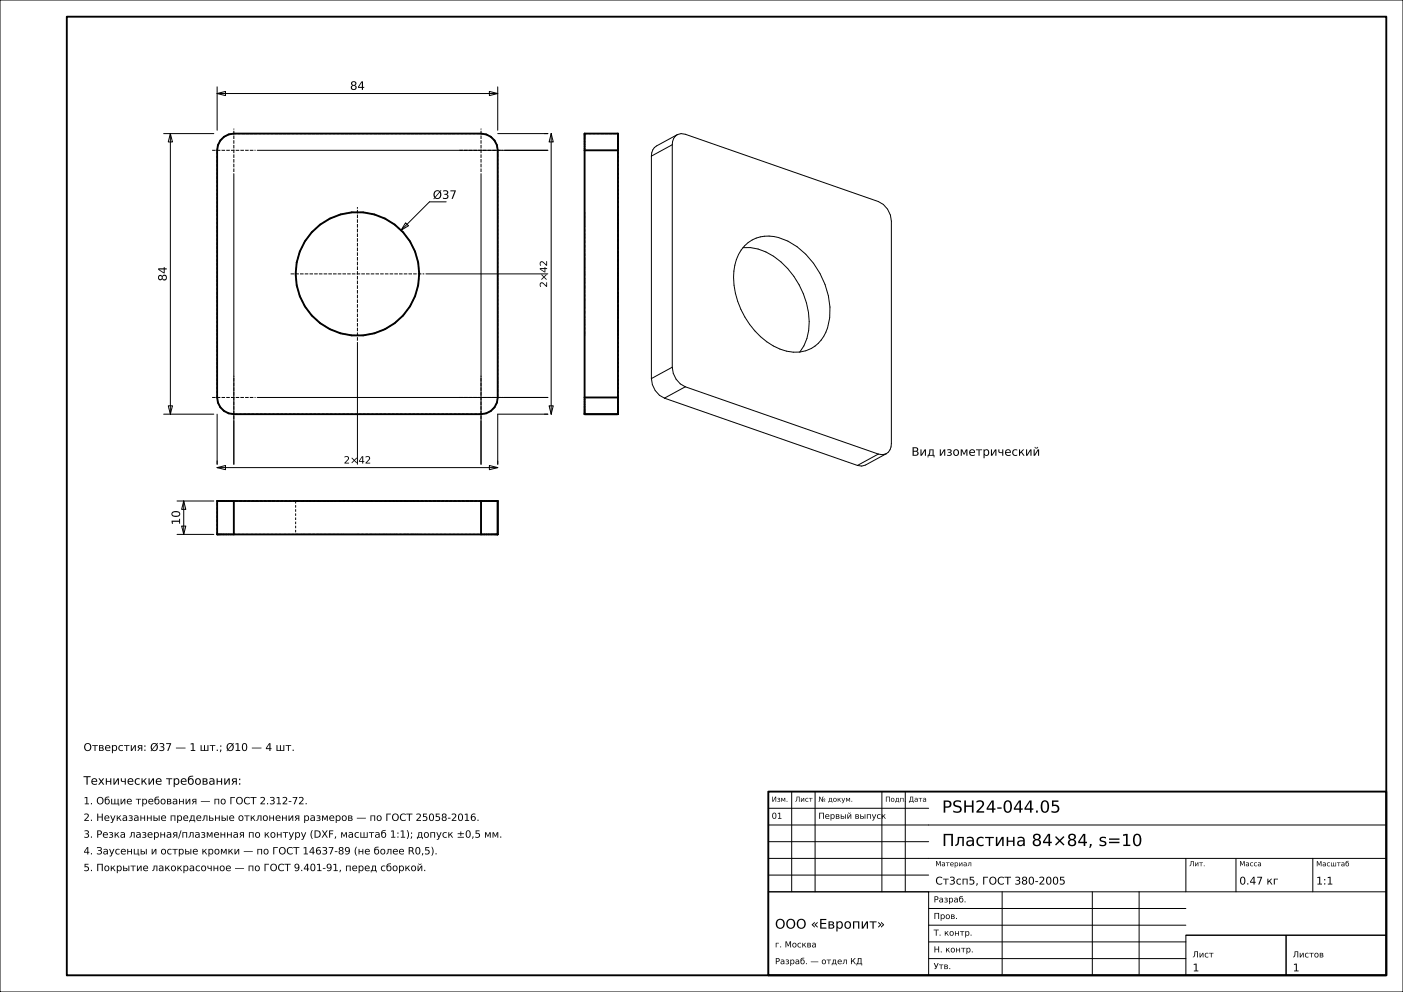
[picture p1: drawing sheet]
<svg xmlns="http://www.w3.org/2000/svg" width="420mm" height="297mm" viewBox="0 0 420 297" stroke-linecap="round" stroke-linejoin="round" font-family="sans-serif">
<g fill="none" stroke="#000" stroke-width=".3">
<path d="M0 0h420v297h-420zM49 40h15M51 40l.6 2.5h-1.2zM51 40v84M65 28l2.5-.6v1.2zM65 26v13M65 28h84M146.5 27.4l2.5 .6-2.5 .6zM149 26v13M149 40h15M165 40l.6 2.5h-1.2zM165 40v84"/>
<path d="M70 52v87M77 45h87M144 52v87M195 46.7v66.6M201.2 43.3v66.6M201.2 43.3l-6.2 3.4M202.8 40.3l-6.3 3.4a3.3 3.3 0 0 0-1.5 3M202.8 40.3l1.1-.3 1.3 .2 57.7 20.1a6.5 6.5 0 0 1 3.9 5.9v66.6a3.3 3.3 0 0 1-1.5 3M202.8 40.3a3.3 3.3 0 0 0-1.6 3M121.4 66.7l.9 .9-2.2 1.3zM133.6 60.4h-5l-8.5 8.5M222.4 74.1a16.4 16.4 0 0 1 13.4 6.3 23.2 23.2 0 0 1 5.7 21l-.8 2.1-1.3 1.9"/>
<path d="M222.8 73.7a10 10 0 0 1 10.2-2.6 23 23 0 0 1 15 17.4 15.3 15.3 0 0 1-2.2 13.3 10.1 10.1 0 0 1-12.3 2.7 23.9 23.9 0 0 1-13.5-25.1 12 12 0 0 1 2.8-5.7zM127.5 82h36.5M77 119h87M107 102.5v36.5M195 113.3a6.5 6.5 0 0 0 3.9 5.9M198.9 119.2l57.8 20.2M201.2 109.9a6.5 6.5 0 0 0 4 5.9M201.2 109.9l-6.2 3.4M205.2 115.8l57.7 20.1M205.2 115.8l-6.3 3.4M49 124h15M50.4 121.5h1.2l-.6 2.5z"/>
<path d="M65 124v15M146.5 139.4l2.5 .6-2.5 .6zM164 124h-15v15M164.4 121.5h1.2l-.6 2.5zM262.9 135.9l-6.2 3.5M265.3 135.8l-6.2 3.4-1.1 .3-1.3-.1M265.3 135.8l-1.1 .3-1.3-.2M53 160h11M53 150h11M54.4 157.5h1.2l-.6 2.5zM55 150l.6 2.5h-1.2zM55 150v10"/>
<path d="M65 140l2.5-.6v1.2zM65 140h84M237 237v30M244 237v30M264 237v30M271 237v30M230 257h185M230 252h48M230 247h185M230 242h48M355 257v10M370 257v10"/>
<path d="M393 257v10M230 267h48v25h-48zM230 267h185M230 262h48M278 277h77M278 272h77M300 267v25M327 267v25M341 267v25M278 287h77M278 282h77M355 280h30v12h-30z"/>
<path d="M355 280h60M385 280h30v12h-30z"/>
</g>
<g fill="none" stroke="#000" stroke-width=".56">
<path d="M20 5h395v287h-395zM175 40h10v84h-10zM67.1 41l1.4-.8 1.5-.2h74a5 5 0 0 1 5 5v74a5 5 0 0 1-5 5h-74a5 5 0 0 1-5-5v-74l.2-1.5 .8-1.4zM175 45h10M175 119h10M65 150h84v10h-84zM70 150v10M144 150v10M230 237h185v55h-185z"/>
<circle cx="107" cy="82" r="18.5"/>
</g>
<g fill="none" stroke="#000" stroke-width=".3" stroke-dasharray=".7 .5" stroke-linecap="butt">
<path d="M70 40h74M144 40l1.5 .2M175 40h10M65 45l.2-1.5M65.2 43.5l.8-1.4M66 42.1l1.1-1.1M67.1 41l1.4-.8M68.5 40.2l1.5-.2M145.5 40.2l1.4 .8M146.9 41l1.1 1.1M148 42.1l.8 1.4M148.8 43.5l.2 1.5"/>
<path d="M149 45v74M175 40v.1M175 40.1v.2M175 40.3v.2M175 40.5v.3M175 40.8v.3M175 41.1v.4M175 41.5v.4M175 41.9v.4M175 42.3v.5M175 42.8v.5M175 43.3v.6"/>
<path d="M175 43.9v.5M175 44.4v.6M175 45v74M185 45v-.6M185 44.4v-.5M185 43.9v-.6M185 43.3v-.5M185 42.8v-.5M185 42.3v-.4M185 41.9v-.4M185 41.5v-.4M185 41.1v-.3"/>
<path d="M185 40.8v-.3M185 40.5v-.2M185 40.3v-.2M185 40.1v-.1M88.8 78.6l.9-3.3M89.7 75.3l1.6-3M91.3 72.3l2-2.8M93.3 69.5l2.6-2.3M95.9 67.2l2.9-1.8M98.8 65.4l3.1-1.2M101.9 64.2l3.4-.6M105.3 63.6h3.4"/>
<path d="M108.7 63.6l3.4 .6M112.1 64.2l3.1 1.2M115.2 65.4l2.9 1.8M118.1 67.2l2.6 2.3M120.7 69.5l2 2.8M122.7 72.3l1.6 3M124.3 75.3l.9 3.3M125.2 78.6l.3 3.4M175 77.9v-3.9M175 74v-3.5M175 70.5v-3M175 67.5v-2.2"/>
<path d="M175 65.3v-1.3M175 64v-.5M175 63.5v.1M175 63.6v.4M175 64v.5M175 64.5v.8M175 65.3v1M175 66.3v1.2M175 67.5v1.4M175 68.9v1.6M175 70.5v1.7M175 72.2v1.8"/>
<path d="M175 74v1.9M175 75.9v2M175 77.9v2M175 79.9v2.1M185 79.9v-2M185 77.9v-2M185 75.9v-1.9M185 74v-1.8M185 72.2v-1.7M185 70.5v-1.6M185 68.9v-1.4M185 67.5v-1.2"/>
<path d="M185 66.3v-1M185 65.3v-.8M185 64.5v-.5M185 64v-.4M185 63.6v-.1M185 63.5v.5M185 64v1.3M185 65.3v2.2M185 67.5v3M185 70.5v3.5M185 74v3.9M185 77.9v4.1"/>
<path d="M88.5 82l.3-3.4M88.8 85.4l-.3-3.4M89.7 88.7l-.9-3.3M91.3 91.7l-1.6-3M93.3 94.5l-2-2.8M95.9 96.8l-2.6-2.3M98.8 98.6l-2.9-1.8M101.9 99.8l-3.1-1.2M112.1 99.8l-3.4 .6M115.2 98.6l-3.1 1.2M118.1 96.8l-2.9 1.8M120.7 94.5l-2.6 2.3"/>
<path d="M122.7 91.7l-2 2.8M124.3 88.7l-1.6 3M125.2 85.4l-.9 3.3M125.5 82l-.3 3.4M175 82v2.1M175 84.1v2M175 86.1v2M175 88.1v1.9M175 90v1.8M175 91.8v1.7M175 93.5v1.6M175 95.1v1.4"/>
<path d="M175 96.5v1.2M175 97.7v1M175 98.7v.8M175 99.5v.5M175 98.7v-2.2M175 96.5v-3M175 93.5v-3.5M175 90v-3.9M175 86.1v-4.1M175 82v-4.1M185 82v-2.1M185 82v4.1"/>
<path d="M185 86.1v3.9M185 90v3.5M185 93.5v3M185 96.5v2.2M185 98.7v1.3M185 99.5v-.8M185 98.7v-1M185 97.7v-1.2M185 96.5v-1.4M185 95.1v-1.6M185 93.5v-1.7M185 91.8v-1.8"/>
<path d="M185 90v-1.9M185 88.1v-2M185 86.1v-2M185 84.1v-2.1M65 119v-74M105.3 100.4l-3.4-.6M108.7 100.4h-3.4M149 119l-.2 1.5M175 100v.4M175 100.4v.1M175 100.5v-.5M175 100v-1.3"/>
<path d="M175 119v.6M175 119.6v.5M185 100v.5M185 100.5v-.1M185 100.4v-.4M185 100v-.5M185 119.6v-.6M185 119v-74M65.2 120.5l-.2-1.5M66 121.9l-.8-1.4M67.1 123l-1.1-1.1M68.5 123.8l-1.4-.8"/>
<path d="M70 124l-1.5-.2M144 124h-74M145.5 123.8l-1.5 .2M146.9 123l-1.4 .8M148 121.9l-1.1 1.1M148.8 120.5l-.8 1.4M175 120.1v.6M175 120.7v.5M175 121.2v.5M175 121.7v.4M175 122.1v.4M175 122.5v.4"/>
<path d="M175 122.9v.3M175 123.2v.3M175 123.5v.2M175 123.7v.2M175 123.9v.1M185 124v-.1M185 123.9v-.2M185 123.7v-.2M185 123.5v-.3M185 123.2v-.3M185 122.9v-.4M185 122.5v-.4"/>
<path d="M185 122.1v-.4M185 121.7v-.5M185 121.2v-.5M185 120.7v-.6M185 120.1v-.5M65 160v-10M65 160h.1M65.1 150h-.1M65.1 160h.2M65.3 150h-.2M65.3 160h.2M65.5 150h-.2"/>
<path d="M65.5 160h.3M65.8 150h-.3M65.8 160h.3M66.1 150h-.3M66.1 160h.4M66.5 150h-.4M66.5 160h.4M66.9 150h-.4M66.9 160h.4M67.3 150h-.4M67.3 160h.5M67.8 150h-.5"/>
<path d="M67.8 160h.5M68.3 150h-.5M68.3 160h.6M68.9 150h-.6M68.9 160h.5M69.4 150h-.5M69.4 160h.6M70 160h74M70 150h-.6M88.5 150v10M88.5 160h.5M88.5 150h.5"/>
<path d="M89 160h1.3M89 160h-.5M89 150h1.3M89 150h-.5M90.3 160h2.2M90.3 160h-1.3M90.3 150h2.2M90.3 150h-1.3M92.5 160h3M92.5 160h-2.2M92.5 150h3M92.5 150h-2.2"/>
<path d="M95.5 160h3.5M95.5 160h-3M95.5 150h3.5M95.5 150h-3M99 160h3.9M99 160h-3.5M99 150h3.9M99 150h-3.5M102.9 160h4.1M102.9 160h-3.9M102.9 150h4.1M102.9 150h-3.9"/>
<path d="M107 160h4.1M107 160h-4.1M107 150h4.1M107 150h-4.1M111.1 160h3.9M111.1 160h-4.1M111.1 150h3.9M111.1 150h-4.1M115 160h3.5M115 160h-3.9M115 150h3.5M115 150h-3.9"/>
<path d="M118.5 160h3M118.5 160h-3.5M118.5 150h3M118.5 150h-3.5M121.5 160h2.2M121.5 160h-3M121.5 150h2.2M121.5 150h-3M123.7 160h1.3M123.7 160h-2.2M123.7 150h1.3M123.7 150h-2.2"/>
<path d="M125 160h.5M125 160h-1.3M125 150h.5M125 150h-1.3M125.5 160h-.5M125.5 150h-.5M144 160h.6M144 150h-74M144.6 150h-.6M144.6 160h.5M145.1 150h-.5M145.1 160h.6"/>
<path d="M145.7 150h-.6M145.7 160h.5M146.2 150h-.5M146.2 160h.5M146.7 150h-.5M146.7 160h.4M147.1 150h-.4M147.1 160h.4M147.5 150h-.4M147.5 160h.4M147.9 150h-.4M147.9 160h.3"/>
<path d="M148.2 150h-.3M148.2 160h.3M148.5 150h-.3M148.5 160h.2M148.7 150h-.2M148.7 160h.2M148.9 150h-.2M148.9 160h.1M149 150h-.1"/>
</g>
<path d="M63.5 45h13M70 51.5v-13M137.5 45h13M144 51.5v-13M87 82h40M63.5 119h13M107 102v-40M137.5 119h13M70 125.5v-13M144 125.5v-13" fill="none" stroke="#000" stroke-width=".3" stroke-dasharray="1.1 .4" stroke-linecap="butt"/>
<g font-size="5">
<text x="282" y="243.3">PSH24-044.05</text>
<text x="282" y="253.3">Пластина 84×84, s=10</text>
</g>
<text font-size="4" x="232" y="278">ООО «Европит»</text>
<g font-size="3.5">
<text x="104.8" y="26.9">84</text>
<text x="129.6" y="59.5">Ø37</text>
<text x="49.9" y="84.2" transform="rotate(-90 49.9 84.2)">84</text>
<text x="272.8" y="136.5">Вид изометрический</text>
<text x="53.9" y="157.2" transform="rotate(-90 53.9 157.2)">10</text>
<text x="25" y="234.9">Технические требования:</text>
</g>
<g font-size="3.2">
<text x="25" y="224.8">Отверстия: Ø37 — 1 шт.; Ø10 — 4 шт.</text>
<text x="280" y="264.8">Ст3сп5, ГОСТ 380-2005</text>
<text x="371" y="264.8">0.47 кг</text>
<text x="394" y="264.8">1:1</text>
<text x="357" y="290.8">1</text>
<text x="387" y="290.8">1</text>
</g>
<g font-size="3">
<text x="163.8" y="86.1" transform="rotate(-90 163.8 86.1)">2×42</text>
<text x="102.9" y="138.8">2×42</text>
<text x="25" y="240.8">1. Общие требования — по ГОСТ 2.312-72.</text>
<text x="25" y="245.8">2. Неуказанные предельные отклонения размеров — по ГОСТ 25058-2016.</text>
<text x="25" y="250.8">3. Резка лазерная/плазменная по контуру (DXF, масштаб 1:1); допуск ±0,5 мм.</text>
<text x="25" y="255.8">4. Заусенцы и острые кромки — по ГОСТ 14637-89 (не более R0,5).</text>
<text x="25" y="260.8">5. Покрытие лакокрасочное — по ГОСТ 9.401-91, перед сборкой.</text>
</g>
<g font-size="2.5">
<text x="231" y="245.1">01</text>
<text x="245" y="245.1">Первый выпуск</text>
<text x="279.5" y="270.2">Разраб.</text>
<text x="279.5" y="275.1">Пров.</text>
<text x="279.5" y="280.1">Т. контр.</text>
<text x="232" y="283.6">г. Москва</text>
<text x="279.5" y="285.1">Н. контр.</text>
<text x="357" y="286.6">Лист</text>
<text x="387" y="286.6">Листов</text>
<text x="232" y="288.7">Разраб. — отдел КД</text>
<text x="279.5" y="290.1">Утв.</text>
</g>
<g font-size="2.1">
<text x="231" y="240">Изм.</text>
<text x="238" y="240">Лист</text>
<text x="245" y="240">№ докум.</text>
<text x="265" y="240">Подп.</text>
<text x="272" y="240">Дата</text>
<text x="280" y="259.3">Материал</text>
<text x="356" y="259.3">Лит.</text>
<text x="371" y="259.3">Масса</text>
<text x="394" y="259.4">Масштаб</text>
</g>
</svg>
